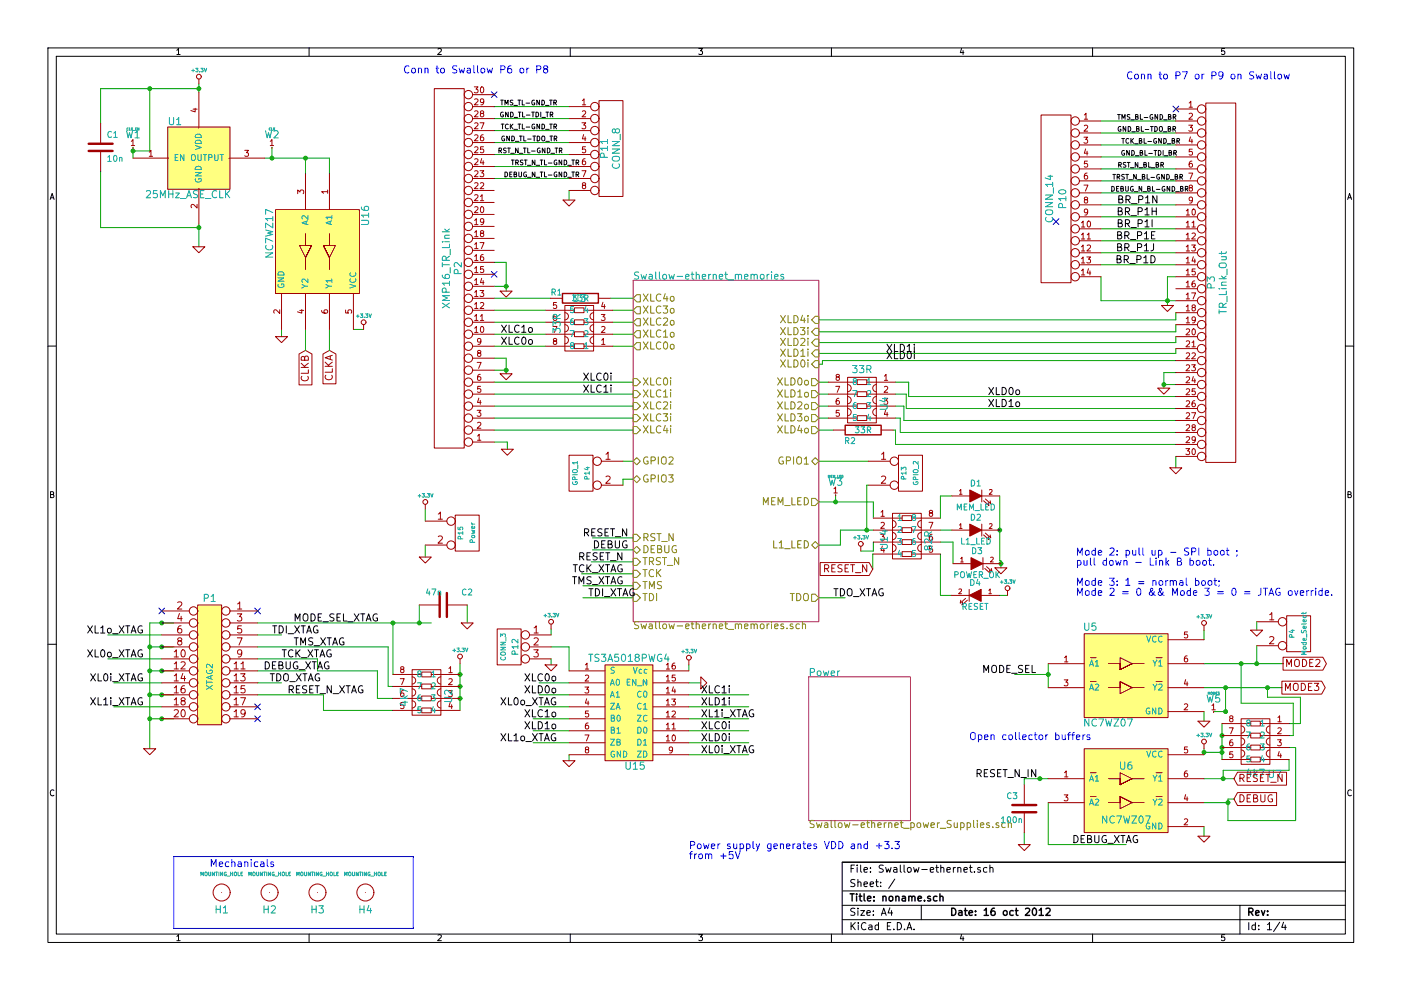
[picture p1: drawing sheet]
EESchema Schematic File Version 2  date Tue 16 Oct 2012 12:12:08 BST
LIBS:power
LIBS:device
LIBS:transistors
LIBS:conn
LIBS:linear
LIBS:regul
LIBS:74xx
LIBS:cmos4000
LIBS:adc-dac
LIBS:memory
LIBS:xilinx
LIBS:special
LIBS:microcontrollers
LIBS:dsp
LIBS:microchip
LIBS:analog_switches
LIBS:motorola
LIBS:texas
LIBS:intel
LIBS:audio
LIBS:interface
LIBS:digital-audio
LIBS:philips
LIBS:display
LIBS:cypress
LIBS:siliconi
LIBS:opto
LIBS:atmel
LIBS:contrib
LIBS:valves
LIBS:xmos_custom_library
LIBS:XS1-L1-128
LIBS:testpoints
LIBS:Swallow-ethernet-cache
EELAYER 25  0
EELAYER END
$Descr A4 11700 8267
encoding utf-8
Sheet 1 4
Title "noname.sch"
Date "16 oct 2012"
Rev ""
Comp ""
Comment1 ""
Comment2 ""
Comment3 ""
Comment4 ""
$EndDescr
Text GLabel 2750 2925 3    60   Input ~ 0
CLKA
Text GLabel 2550 2925 3    60   Input ~ 0
CLKB
Wire Wire Line
	2750 2750 2750 2925
Wire Wire Line
	3035 2750 2950 2750
Connection ~ 2550 1320
Wire Wire Line
	2210 1320 2750 1320
Wire Wire Line
	2750 1320 2750 1450
Wire Wire Line
	3550 4550 3550 4650
Connection ~ 1250 740 
Connection ~ 1110 1260
Wire Wire Line
	1110 1260 1250 1260
Wire Wire Line
	1250 1260 1250 740 
Wire Wire Line
	7250 4050 7235 4050
Wire Wire Line
	7235 4050 7235 4425
Wire Wire Line
	5285 4000 5200 4000
Wire Wire Line
	5200 4000 5200 4050
Connection ~ 7235 4425
Wire Wire Line
	4600 5250 4600 5300
Wire Wire Line
	5850 5700 5750 5700
Wire Wire Line
	4750 6350 4750 6300
Wire Wire Line
	4750 1670 4750 1590
Wire Wire Line
	4125 890  4750 890 
Wire Wire Line
	4125 1090 4750 1090
Wire Wire Line
	4750 1290 4125 1290
Wire Wire Line
	5750 5900 6250 5900
Wire Wire Line
	5750 6200 6250 6200
Wire Wire Line
	4750 5800 4500 5800
Wire Wire Line
	4750 6100 4450 6100
Wire Wire Line
	5750 6300 6250 6300
Wire Wire Line
	4750 5900 4500 5900
Wire Wire Line
	9190 1110 9815 1110
Wire Wire Line
	9190 1310 9815 1310
Wire Wire Line
	9190 1510 9815 1510
Wire Wire Line
	9190 2310 9190 2510
Wire Wire Line
	9815 1810 9190 1810
Wire Wire Line
	9815 2010 9190 2010
Wire Wire Line
	9815 2210 9190 2210
Wire Wire Line
	9190 2510 9815 2510
Connection ~ 4225 2390
Wire Wire Line
	4225 2430 4225 2190
Wire Wire Line
	4225 2190 4125 2190
Connection ~ 9745 2510
Wire Wire Line
	9815 2310 9745 2310
Wire Wire Line
	9745 2310 9745 2550
Wire Wire Line
	9815 3010 6865 3010
Wire Wire Line
	6835 2950 9815 2950
Wire Wire Line
	9815 2950 9815 2910
Wire Wire Line
	9815 2810 9815 2860
Wire Wire Line
	9815 2710 9815 2770
Wire Wire Line
	9815 2610 9815 2670
Wire Wire Line
	9715 3210 9815 3210
Connection ~ 9715 3210
Wire Wire Line
	9815 3110 9715 3110
Wire Wire Line
	9715 3110 9715 3240
Wire Wire Line
	9815 3905 9815 3810
Wire Wire Line
	7290 4625 7285 4625
Wire Wire Line
	7285 4625 7285 4750
Wire Wire Line
	7940 4970 7850 4970
Wire Wire Line
	7850 4970 7850 4625
Wire Wire Line
	7290 4425 7015 4425
Wire Wire Line
	7015 4425 7015 4550
Wire Wire Line
	7850 4325 7850 4140
Wire Wire Line
	7850 4140 7945 4140
Connection ~ 8345 4425
Wire Wire Line
	10760 6340 10760 6430
Wire Wire Line
	10760 6430 10210 6430
Wire Wire Line
	10760 6140 10795 6140
Wire Wire Line
	10795 6140 10795 5870
Wire Wire Line
	10795 5870 10360 5870
Connection ~ 10360 5540
Wire Wire Line
	10360 5870 10360 5540
Wire Wire Line
	10250 6670 10250 6850
Connection ~ 10200 6240
Connection ~ 10050 6280
Wire Wire Line
	10200 6280 10050 6280
Wire Wire Line
	2700 5800 2700 5930
Wire Wire Line
	3280 5830 3150 5830
Wire Wire Line
	3150 5830 3150 5600
Connection ~ 3840 5830
Wire Wire Line
	3840 5930 3840 5540
Connection ~ 3840 5630
Connection ~ 8680 6500
Wire Wire Line
	6955 3590 6835 3590
Wire Wire Line
	7475 3190 7585 3190
Wire Wire Line
	5115 2890 5285 2890
Wire Wire Line
	5285 2490 5095 2490
Wire Wire Line
	8750 6500 8550 6500
Wire Wire Line
	9815 2670 6835 2670
Wire Wire Line
	9815 2860 6835 2860
Wire Wire Line
	6835 3040 6865 3040
Wire Wire Line
	6865 3040 6865 3010
Wire Wire Line
	7475 3290 7565 3290
Wire Wire Line
	7565 3290 7565 3410
Wire Wire Line
	7565 3410 9815 3410
Wire Wire Line
	7475 3490 7515 3490
Wire Wire Line
	7515 3490 7515 3610
Wire Wire Line
	7515 3610 9815 3610
Wire Wire Line
	6835 3390 6915 3390
Connection ~ 10490 5540
Wire Wire Line
	10490 5540 10490 5390
Connection ~ 10230 5940
Wire Wire Line
	10130 5940 10230 5940
Connection ~ 10230 5740
Wire Wire Line
	10230 5740 10230 5950
Wire Wire Line
	10050 6020 10050 5940
Wire Wire Line
	10050 6250 10050 6300
Wire Wire Line
	8750 5740 8750 5540
Wire Wire Line
	5285 4790 4855 4790
Wire Wire Line
	5285 4590 4945 4590
Wire Wire Line
	8750 6700 8750 7050
Wire Wire Line
	8750 7050 9400 7050
Wire Wire Line
	10250 6700 10050 6700
Wire Wire Line
	6835 4990 7055 4990
Wire Wire Line
	4125 3690 4235 3690
Wire Wire Line
	4235 3690 4235 3750
Wire Wire Line
	4225 2390 4125 2390
Wire Wire Line
	4125 3090 4225 3090
Wire Wire Line
	5285 3290 4125 3290
Wire Wire Line
	5285 3490 4125 3490
Wire Wire Line
	4125 2690 4555 2690
Wire Wire Line
	5115 2690 5285 2690
Wire Wire Line
	840  1030 840  740 
Wire Wire Line
	840  740  1660 740 
Wire Wire Line
	1660 2060 1660 1870
Wire Wire Line
	1660 700  1660 770 
Wire Wire Line
	2550 5600 2150 5600
Wire Wire Line
	1350 5700 950  5700
Wire Wire Line
	1350 5500 900  5500
Wire Wire Line
	900  5300 1350 5300
Wire Wire Line
	8550 6500 8550 6550
Connection ~ 1250 5400
Connection ~ 1350 5200
Wire Wire Line
	1450 5200 1250 5200
Wire Wire Line
	1250 5200 1250 6250
Connection ~ 1250 5800
Connection ~ 1350 5600
Wire Wire Line
	1250 5600 1450 5600
Connection ~ 1350 6000
Wire Wire Line
	1450 6000 1250 6000
Wire Wire Line
	3900 5050 3900 5200
Wire Wire Line
	8550 7050 8550 6950
Wire Wire Line
	2150 5700 2350 5700
Wire Wire Line
	2150 5500 2650 5500
Wire Wire Line
	2650 5500 2650 5600
Wire Wire Line
	2350 5300 2150 5300
Wire Wire Line
	2700 5800 2150 5800
Wire Wire Line
	2650 5600 3150 5600
Wire Wire Line
	3500 5200 3500 5050
Connection ~ 3500 5200
Wire Wire Line
	1250 5800 1450 5800
Connection ~ 1350 5800
Connection ~ 1250 6000
Wire Wire Line
	1250 5400 1450 5400
Connection ~ 1350 5400
Connection ~ 1250 5600
Wire Wire Line
	1350 5900 950  5900
Connection ~ 1660 740 
Wire Wire Line
	1110 1230 1110 1320
Wire Wire Line
	840  1430 840  1900
Wire Wire Line
	840  1900 1660 1900
Connection ~ 1660 1900
Wire Wire Line
	2270 1230 2270 1320
Connection ~ 2270 1320
Wire Wire Line
	5285 2590 5115 2590
Wire Wire Line
	5285 2790 5115 2790
Wire Wire Line
	4555 2590 4125 2590
Wire Wire Line
	4555 2790 4125 2790
Wire Wire Line
	4125 3590 5285 3590
Wire Wire Line
	4125 3390 5285 3390
Wire Wire Line
	5285 3190 4125 3190
Wire Wire Line
	4225 3120 4225 2990
Wire Wire Line
	4225 2990 4125 2990
Connection ~ 4225 3090
Wire Wire Line
	5285 4990 4865 4990
Wire Wire Line
	10050 6500 10300 6500
Wire Wire Line
	10250 6670 10300 6670
Connection ~ 10250 6700
Wire Wire Line
	5285 4490 4945 4490
Wire Wire Line
	5285 4890 4865 4890
Wire Wire Line
	5285 4690 4935 4690
Wire Wire Line
	8750 5630 8470 5630
Connection ~ 8750 5630
Wire Wire Line
	10050 5340 10050 5260
Wire Wire Line
	10050 6980 10050 6900
Wire Wire Line
	10700 5740 10050 5740
Wire Wire Line
	10050 5540 10710 5540
Wire Wire Line
	10490 5260 10490 5190
Wire Wire Line
	6915 3290 6835 3290
Wire Wire Line
	6915 3490 6835 3490
Wire Wire Line
	9815 3710 7475 3710
Wire Wire Line
	7475 3710 7475 3590
Wire Wire Line
	9815 3510 7545 3510
Wire Wire Line
	7545 3510 7545 3390
Wire Wire Line
	7545 3390 7475 3390
Wire Wire Line
	9815 3310 7585 3310
Wire Wire Line
	7585 3310 7585 3190
Wire Wire Line
	9815 2770 6835 2770
Wire Wire Line
	7015 4550 6835 4550
Wire Wire Line
	4595 2490 4125 2490
Wire Wire Line
	6915 3190 6835 3190
Wire Wire Line
	7475 3590 7455 3590
Wire Wire Line
	4555 2890 4125 2890
Connection ~ 3840 5730
Wire Wire Line
	2150 5400 3240 5400
Wire Wire Line
	3240 5400 3240 5730
Wire Wire Line
	3240 5730 3280 5730
Wire Wire Line
	3280 5630 3280 5200
Connection ~ 3280 5200
Wire Wire Line
	2150 5200 3600 5200
Wire Wire Line
	2700 5930 3280 5930
Connection ~ 10200 6280
Wire Wire Line
	10200 6040 10200 6340
Connection ~ 10200 6140
Wire Wire Line
	10210 6430 10210 6500
Connection ~ 10210 6500
Wire Wire Line
	10580 5740 10580 5820
Connection ~ 10580 5740
Wire Wire Line
	6975 4130 6975 4190
Connection ~ 6975 4190
Wire Wire Line
	10760 6040 10855 6040
Wire Wire Line
	10855 6040 10855 5820
Wire Wire Line
	10855 5820 10580 5820
Wire Wire Line
	10250 6850 10815 6850
Wire Wire Line
	10815 6850 10815 6240
Wire Wire Line
	10815 6240 10760 6240
Wire Wire Line
	7945 4425 7850 4425
Wire Wire Line
	6835 4190 7290 4190
Wire Wire Line
	7290 4190 7290 4325
Wire Wire Line
	7955 4705 7955 4525
Wire Wire Line
	7955 4525 7850 4525
Wire Wire Line
	8410 4970 8340 4970
Wire Wire Line
	7185 4600 7290 4600
Wire Wire Line
	7290 4600 7290 4525
Wire Wire Line
	8345 4140 8345 4680
Wire Wire Line
	8345 4680 8355 4680
Wire Wire Line
	8355 4680 8355 4740
Connection ~ 8355 4705
Wire Wire Line
	9190 2110 9815 2110
Wire Wire Line
	9190 1910 9815 1910
Wire Wire Line
	9190 1710 9815 1710
Wire Wire Line
	9190 1610 9815 1610
Wire Wire Line
	9190 1410 9815 1410
Wire Wire Line
	9190 1210 9815 1210
Wire Wire Line
	9190 1010 9815 1010
Wire Wire Line
	4750 6200 4450 6200
Wire Wire Line
	5750 6000 6250 6000
Wire Wire Line
	4750 6000 4450 6000
Wire Wire Line
	4750 5700 4500 5700
Wire Wire Line
	5750 6100 6250 6100
Wire Wire Line
	5750 5800 6250 5800
Wire Wire Line
	4750 1390 4125 1390
Wire Wire Line
	4750 1190 4125 1190
Wire Wire Line
	4750 990  4125 990 
Wire Wire Line
	4750 1490 4125 1490
Wire Wire Line
	5750 5550 5750 5600
Wire Wire Line
	4600 5550 4600 5500
Wire Wire Line
	4600 5400 4750 5400
Wire Wire Line
	4750 5400 4750 5600
Wire Wire Line
	5200 3850 5285 3850
Wire Wire Line
	6835 3850 7250 3850
Wire Notes Line
	1450 7750 1450 7150
Wire Notes Line
	1450 7750 3450 7750
Wire Notes Line
	3450 7750 3450 7150
Wire Notes Line
	3450 7150 1450 7150
Wire Wire Line
	3550 4250 3550 4350
Wire Wire Line
	2550 1320 2550 1450
Wire Wire Line
	2350 2810 2350 2750
Wire Wire Line
	2550 2750 2550 2925
$Comp
L +3.3V #PWR01
U 1 1
P 3035 2750
F 0 "#PWR01" H 3035 2710 30  0001 C CNN
F 1 "+3.3V" H 3035 2860 30  0000 C CNN
	1    3035 2750
	1    0    0    -1  
$EndComp
$Comp
L GND #PWR02
U 1 1
P 2350 2810
F 0 "#PWR02" H 2350 2810 30  0001 C CNN
F 1 "GND" H 2350 2740 30  0001 C CNN
	1    2350 2810
	1    0    0    -1  
$EndComp
$Comp
L NC7WZ17 U16
U 1 1
P 2650 2100
F 0 "U16" H 2350 2500 60  0000 C CNN
F 1 "NC7WZ17" H 2500 1700 60  0000 C CNN
	1    2650 2100
	0    1    1    0   
$EndComp
$Comp
L +3.3V #PWR03
U 1 1
P 3550 4250
F 0 "#PWR03" H 3550 4210 30  0001 C CNN
F 1 "+3.3V" H 3550 4360 30  0000 C CNN
	1    3550 4250
	1    0    0    -1  
$EndComp
$Comp
L GND #PWR04
U 1 1
P 3550 4650
F 0 "#PWR04" H 3550 4650 30  0001 C CNN
F 1 "GND" H 3550 4580 30  0001 C CNN
	1    3550 4650
	1    0    0    -1  
$EndComp
$Comp
L CONN_2 P15
U 1 1
P 3900 4450
F 0 "P15" V 3850 4450 40  0000 C CNN
F 1 "Power" V 3950 4450 40  0000 C CNN
	1    3900 4450
	1    0    0    -1  
$EndComp
Text Notes 1750 7250 0    60   ~ 0
Mechanicals
$Comp
L MOUNTING_HOLE H4
U 1 1
P 3050 7450
F 0 "H4" H 3050 7300 60  0000 C CNN
F 1 "MOUNTING_HOLE" H 3050 7600 30  0000 C CNN
	1    3050 7450
	1    0    0    -1  
$EndComp
$Comp
L MOUNTING_HOLE H3
U 1 1
P 2650 7450
F 0 "H3" H 2650 7300 60  0000 C CNN
F 1 "MOUNTING_HOLE" H 2650 7600 30  0000 C CNN
	1    2650 7450
	1    0    0    -1  
$EndComp
$Comp
L MOUNTING_HOLE H2
U 1 1
P 2250 7450
F 0 "H2" H 2250 7300 60  0000 C CNN
F 1 "MOUNTING_HOLE" H 2250 7600 30  0000 C CNN
	1    2250 7450
	1    0    0    -1  
$EndComp
$Comp
L MOUNTING_HOLE H1
U 1 1
P 1850 7450
F 0 "H1" H 1850 7300 60  0000 C CNN
F 1 "MOUNTING_HOLE" H 1850 7600 30  0000 C CNN
	1    1850 7450
	1    0    0    -1  
$EndComp
$Sheet
S 5285 2340 1550 2850
U 4F5A2605
F0 "Swallow-ethernet_memories" 60
F1 "Swallow-ethernet_memories.sch" 60
F2 "TDO" O R 6835 4990 60 
F3 "TDI" I L 5285 4990 60 
F4 "TMS" I L 5285 4890 60 
F5 "TCK" I L 5285 4790 60 
F6 "TRST_N" I L 5285 4690 60 
F7 "DEBUG" B L 5285 4590 60 
F8 "RST_N" I L 5285 4490 60 
F9 "XLD0o" O R 6835 3190 60 
F10 "XLD1o" O R 6835 3290 60 
F11 "XLD2o" O R 6835 3390 60 
F12 "XLD3o" O R 6835 3490 60 
F13 "XLD4o" O R 6835 3590 60 
F14 "XLD4i" I R 6835 2670 60 
F15 "XLD3i" I R 6835 2770 60 
F16 "XLD2i" I R 6835 2860 60 
F17 "XLD1i" I R 6835 2950 60 
F18 "XLD0i" I R 6835 3040 60 
F19 "GPIO2" B L 5285 3850 60 
F20 "GPIO1" B R 6835 3850 60 
F21 "XLC0o" O L 5285 2890 60 
F22 "XLC1o" O L 5285 2790 60 
F23 "XLC2o" O L 5285 2690 60 
F24 "XLC3o" O L 5285 2590 60 
F25 "XLC4o" O L 5285 2490 60 
F26 "XLC4i" I L 5285 3590 60 
F27 "XLC3i" I L 5285 3490 60 
F28 "XLC2i" I L 5285 3390 60 
F29 "XLC1i" I L 5285 3290 60 
F30 "XLC0i" I L 5285 3190 60 
F31 "MEM_LED" O R 6835 4190 60 
F32 "GPIO3" B L 5285 4000 60 
F33 "L1_LED" B R 6835 4550 60 
$EndSheet
$Comp
L CONN_2 P14
U 1 1
P 4850 3950
F 0 "P14" V 4800 3950 40  0000 C CNN
F 1 "GPIO_1" V 4900 3950 40  0000 C CNN
	1    4850 3950
	-1   0    0    -1  
$EndComp
$Comp
L CONN_2 P13
U 1 1
P 7600 3950
F 0 "P13" V 7550 3950 40  0000 C CNN
F 1 "GPIO_2" V 7650 3950 40  0000 C CNN
	1    7600 3950
	1    0    0    -1  
$EndComp
$Sheet
S 6750 5650 850  1200
U 4ED15E7E
F0 "Power" 60
F1 "Swallow-ethernet_power_Supplies.sch" 60
$EndSheet
Text Label 4205 1490 0    40   ~ 0
DEBUG_N_TL-GND_TR
Text Label 4180 1190 0    40   ~ 0
GND_TL-TDO_TR
Text Label 4180 1090 0    40   ~ 0
TCK_TL-GND_TR
Text Label 4170 990  0    40   ~ 0
GND_TL-TDI_TR
Text Label 4175 890  0    40   ~ 0
TMS_TL-GND_TR
$Comp
L +3.3V #PWR05
U 1 1
P 4600 5250
F 0 "#PWR05" H 4600 5210 30  0001 C CNN
F 1 "+3.3V" H 4600 5360 30  0000 C CNN
	1    4600 5250
	1    0    0    -1  
$EndComp
$Comp
L GND #PWR06
U 1 1
P 4600 5550
F 0 "#PWR06" H 4600 5550 30  0001 C CNN
F 1 "GND" H 4600 5480 30  0001 C CNN
	1    4600 5550
	1    0    0    -1  
$EndComp
$Comp
L CONN_3 P12
U 1 1
P 4250 5400
F 0 "P12" V 4200 5400 50  0000 C CNN
F 1 "CONN_3" V 4300 5400 40  0000 C CNN
	1    4250 5400
	-1   0    0    -1  
$EndComp
$Comp
L GND #PWR07
U 1 1
P 5850 5700
F 0 "#PWR07" H 5850 5700 30  0001 C CNN
F 1 "GND" H 5850 5630 30  0001 C CNN
	1    5850 5700
	0    -1   -1   0   
$EndComp
$Comp
L +3.3V #PWR08
U 1 1
P 5750 5550
F 0 "#PWR08" H 5750 5510 30  0001 C CNN
F 1 "+3.3V" H 5750 5660 30  0000 C CNN
	1    5750 5550
	1    0    0    -1  
$EndComp
$Comp
L GND #PWR09
U 1 1
P 4750 6350
F 0 "#PWR09" H 4750 6350 30  0001 C CNN
F 1 "GND" H 4750 6280 30  0001 C CNN
	1    4750 6350
	1    0    0    -1  
$EndComp
$Comp
L GND #PWR010
U 1 1
P 4750 1670
F 0 "#PWR010" H 4750 1670 30  0001 C CNN
F 1 "GND" H 4750 1600 30  0001 C CNN
	1    4750 1670
	1    0    0    -1  
$EndComp
$Comp
L CONN_8 P11
U 1 1
P 5100 1240
F 0 "P11" V 5050 1240 60  0000 C CNN
F 1 "CONN_8" V 5150 1240 60  0000 C CNN
	1    5100 1240
	1    0    0    -1  
$EndComp
Text Label 5850 5800 0    60   ~ 0
XLC1i
Text Label 5850 5900 0    60   ~ 0
XLD1i
Text Label 5850 6200 0    60   ~ 0
XLD0i
Text Label 5850 6100 0    60   ~ 0
XLC0i
Text Label 4650 5800 2    60   ~ 0
XLD0o
Text Label 4650 5700 2    60   ~ 0
XLC0o
Text Label 4650 6100 2    60   ~ 0
XLD1o
Text Label 4650 6000 2    60   ~ 0
XLC1o
Text Label 5850 6300 0    60   ~ 0
XL0i_XTAG
Text Label 5850 6000 0    60   ~ 0
XL1i_XTAG
Text Label 4650 6200 2    60   ~ 0
XL1o_XTAG
Text Label 4650 5900 2    60   ~ 0
XL0o_XTAG
$Comp
L 74LCX257 U15
U 1 1
P 5300 5950
F 0 "U15" H 5300 5500 60  0000 C CNN
F 1 "TS3A5018PWG4" H 5250 6400 60  0000 C CNN
	1    5300 5950
	1    0    0    -1  
$EndComp
NoConn ~ 8815 1850
Text Label 9270 1610 0    40   ~ 0
DEBUG_N_BL-GND_BR
Text Label 9355 1310 0    40   ~ 0
GND_BL-TDI_BR
Text Label 9360 1210 0    40   ~ 0
TCK_BL-GND_BR
Text Label 9325 1110 0    40   ~ 0
GND_BL-TDO_BR
Text Label 9325 1010 0    40   ~ 0
TMS_BL-GND_BR
$Comp
L CONN_14 P10
U 1 1
P 8840 1660
F 0 "P10" V 8810 1660 60  0000 C CNN
F 1 "CONN_14" V 8920 1660 60  0000 C CNN
	1    8840 1660
	-1   0    0    -1  
$EndComp
Text Label 9325 1710 0    60   ~ 0
BR_P1N
Text Label 9320 1810 0    60   ~ 0
BR_P1H
Text Label 9320 1910 0    60   ~ 0
BR_P1I
Text Label 9315 2010 0    60   ~ 0
BR_P1E
Text Label 9315 2110 0    60   ~ 0
BR_P1J
Text Label 9310 2210 0    60   ~ 0
BR_P1D
Text Notes 3365 625  0    60   ~ 0
Conn to Swallow P6 or P8
NoConn ~ 4125 790 
NoConn ~ 4125 2290
Text Notes 9400 675  0    60   ~ 0
Conn to P7 or P9 on Swallow
NoConn ~ 9815 910 
$Comp
L GND #PWR011
U 1 1
P 9745 2550
F 0 "#PWR011" H 9745 2550 30  0001 C CNN
F 1 "GND" H 9745 2480 30  0001 C CNN
	1    9745 2550
	1    0    0    -1  
$EndComp
$Comp
L CONN_30 P3
U 1 1
P 10165 2360
F 0 "P3" V 10116 2360 60  0000 C CNN
F 1 "TR_Link_Out" V 10215 2360 60  0000 C CNN
F 2 "FFC5-xx-R-L-Tx" V 10315 2360 60  0001 C CNN
	1    10165 2360
	1    0    0    -1  
$EndComp
$Comp
L GND #PWR012
U 1 1
P 9815 3905
F 0 "#PWR012" H 9815 3905 30  0001 C CNN
F 1 "GND" H 9815 3835 30  0001 C CNN
	1    9815 3905
	1    0    0    -1  
$EndComp
$Comp
L +3.3V #PWR013
U 1 1
P 7185 4600
F 0 "#PWR013" H 7185 4560 30  0001 C CNN
F 1 "+3.3V" H 7185 4710 30  0000 C CNN
	1    7185 4600
	1    0    0    -1  
$EndComp
Text GLabel 7285 4750 0    60   Input ~ 0
RESET_N
$Comp
L +3.3V #PWR014
U 1 1
P 8410 4970
F 0 "#PWR014" H 8410 4930 30  0001 C CNN
F 1 "+3.3V" H 8410 5080 30  0000 C CNN
	1    8410 4970
	1    0    0    -1  
$EndComp
$Comp
L LED D4
U 1 1
P 8140 4970
F 0 "D4" H 8140 5070 50  0000 C CNN
F 1 "RESET" H 8140 4870 50  0000 C CNN
F 2 "X_LED-0603" H 8140 4970 50  0001 C CNN
	1    8140 4970
	-1   0    0    -1  
$EndComp
$Comp
L LED D3
U 1 1
P 8155 4705
F 0 "D3" H 8155 4805 50  0000 C CNN
F 1 "POWER_OK" H 8155 4605 50  0000 C CNN
F 2 "X_LED-0603" H 8155 4705 50  0001 C CNN
	1    8155 4705
	1    0    0    -1  
$EndComp
$Comp
L GND #PWR015
U 1 1
P 8355 4740
F 0 "#PWR015" H 8355 4740 30  0001 C CNN
F 1 "GND" H 8355 4670 30  0001 C CNN
	1    8355 4740
	1    0    0    -1  
$EndComp
$Comp
L YC124 U14
U 1 1
P 7570 4475
F 0 "U14" H 7600 4285 60  0000 C CNN
F 1 "82R" H 7610 4655 60  0000 C CNN
	1    7570 4475
	0    1    1    0   
$EndComp
$Comp
L YC124 U7
U 1 1
P 10480 6190
F 0 "U7" V 10760 6030 60  0000 C CNN
F 1 "4k7" V 10750 6190 60  0000 C CNN
F 2 "YC124-JR" V 10850 6190 60  0001 C CNN
	1    10480 6190
	0    -1   1    0   
$EndComp
Text Label 8245 3410 0    60   ~ 0
XLD1o
Text Label 8245 3310 0    60   ~ 0
XLD0o
Text Label 7395 3010 0    60   ~ 0
XLD0i
Text Label 7395 2950 0    60   ~ 0
XLD1i
$Comp
L TESTPOINT W3
U 1 1
P 6975 3980
F 0 "W3" H 6975 3930 60  0000 C CNN
F 1 "MEM_LED" H 6975 3980 20  0000 C CNN
F 2 "TestPad-1mm" H 6975 4080 20  0001 C CNN
	1    6975 3980
	1    0    0    -1  
$EndComp
$Comp
L YC124 U2
U 1 1
P 3560 5780
F 0 "U2" H 3590 5590 60  0000 C CNN
F 1 "4k7" H 3600 5960 60  0000 C CNN
F 2 "YC124-JR" H 3600 6060 60  0001 C CNN
	1    3560 5780
	0    -1   1    0   
$EndComp
$Comp
L LED D2
U 1 1
P 8145 4425
F 0 "D2" H 8145 4525 50  0000 C CNN
F 1 "L1_LED" H 8145 4325 50  0000 C CNN
F 2 "X_LED-0603" H 8145 4425 50  0001 C CNN
	1    8145 4425
	1    0    0    -1  
$EndComp
Text Label 8660 6500 2    60   ~ 0
RESET_N_IN
Text Label 4455 2790 2    60   ~ 0
XLC1o
Text Label 4455 2890 2    60   ~ 0
XLC0o
Text Label 5115 3290 2    60   ~ 0
XLC1i
Text Label 5115 3190 2    60   ~ 0
XLC0i
$Comp
L LED D1
U 1 1
P 8145 4140
F 0 "D1" H 8145 4240 50  0000 C CNN
F 1 "MEM_LED" H 8145 4040 50  0000 C CNN
F 2 "X_LED-0603" H 8145 4140 50  0001 C CNN
	1    8145 4140
	1    0    0    -1  
$EndComp
$Comp
L GND #PWR016
U 1 1
P 9715 3240
F 0 "#PWR016" H 9715 3240 30  0001 C CNN
F 1 "GND" H 9715 3170 30  0001 C CNN
	1    9715 3240
	1    0    0    -1  
$EndComp
$Comp
L GND #PWR017
U 1 1
P 10490 5260
F 0 "#PWR017" H 10490 5260 30  0001 C CNN
F 1 "GND" H 10490 5190 30  0001 C CNN
	1    10490 5260
	1    0    0    -1  
$EndComp
$Comp
L CONN_2 P4
U 1 1
P 10840 5290
F 0 "P4" V 10790 5290 40  0000 C CNN
F 1 "Mode_Select" V 10890 5290 40  0000 C CNN
F 2 "SIL-2" V 10990 5290 40  0001 C CNN
	1    10840 5290
	1    0    0    -1  
$EndComp
$Comp
L TESTPOINT W5
U 1 1
P 10130 5790
F 0 "W5" H 10130 5740 60  0000 C CNN
F 1 "MODE3" H 10130 5790 20  0000 C CNN
F 2 "TestPad-1mm" H 10130 5890 20  0001 C CNN
	1    10130 5790
	1    0    0    -1  
$EndComp
$Comp
L GND #PWR018
U 1 1
P 10050 6020
F 0 "#PWR018" H 10050 6020 30  0001 C CNN
F 1 "GND" H 10050 5950 30  0001 C CNN
	1    10050 6020
	1    0    0    -1  
$EndComp
$Comp
L GND #PWR019
U 1 1
P 10050 6980
F 0 "#PWR019" H 10050 6980 30  0001 C CNN
F 1 "GND" H 10050 6910 30  0001 C CNN
	1    10050 6980
	1    0    0    -1  
$EndComp
$Comp
L +3.3V #PWR020
U 1 1
P 10050 5260
F 0 "#PWR020" H 10050 5220 30  0001 C CNN
F 1 "+3.3V" H 10050 5370 30  0000 C CNN
	1    10050 5260
	1    0    0    -1  
$EndComp
Text Label 8650 5630 2    60   ~ 0
MODE_SEL
$Comp
L NC7WZ07 U5
U 1 1
P 9400 5640
F 0 "U5" H 9100 6040 60  0000 C CNN
F 1 "NC7WZ07" H 9250 5240 60  0000 C CNN
F 2 "SC70-6" H 9250 5340 60  0001 C CNN
	1    9400 5640
	1    0    0    -1  
$EndComp
Text Label 2270 5300 0    60   ~ 0
TDI_XTAG
Text Label 5205 4690 2    60   ~ 0
RESET_N
Text Label 5205 4890 2    60   ~ 0
TMS_XTAG
Text Label 5205 4790 2    60   ~ 0
TCK_XTAG
Text Label 5245 4590 2    60   ~ 0
DEBUG
Text Label 5245 4490 2    60   ~ 0
RESET_N
Text Label 9285 1510 0    40   ~ 0
TRST_N_BL-GND_BR
Text Label 9720 1410 2    40   ~ 0
RST_N_BL_BR
Text Label 4910 4990 0    60   ~ 0
TDI_XTAG
Text Label 6955 4990 0    60   ~ 0
TDO_XTAG
Text Label 4265 1390 0    40   ~ 0
TRST_N_TL-GND_TR
Text Label 4155 1290 0    40   ~ 0
RST_N_TL-GND_TR
$Comp
L GND #PWR021
U 1 1
P 4235 3750
F 0 "#PWR021" H 4235 3750 30  0001 C CNN
F 1 "GND" H 4235 3680 30  0001 C CNN
	1    4235 3750
	1    0    0    -1  
$EndComp
$Comp
L GND #PWR022
U 1 1
P 4225 2430
F 0 "#PWR022" H 4225 2430 30  0001 C CNN
F 1 "GND" H 4225 2360 30  0001 C CNN
	1    4225 2430
	1    0    0    -1  
$EndComp
$Comp
L GND #PWR023
U 1 1
P 4225 3120
F 0 "#PWR023" H 4225 3120 30  0001 C CNN
F 1 "GND" H 4225 3050 30  0001 C CNN
	1    4225 3120
	1    0    0    -1  
$EndComp
$Comp
L YC124 U4
U 1 1
P 7195 3340
F 0 "U4" H 7225 3150 60  0000 C CNN
F 1 "33R" V 6945 3340 60  0000 C CNN
F 2 "YC124-JR" V 7045 3340 60  0001 C CNN
	1    7195 3340
	0    -1   1    0   
$EndComp
$Comp
L R R2
U 1 1
P 7205 3590
F 0 "R2" V 7115 3700 50  0000 C CNN
F 1 "33R" V 7205 3590 50  0000 C CNN
F 2 "SM0402" V 7305 3590 50  0001 C CNN
	1    7205 3590
	0    -1   -1   0   
$EndComp
$Comp
L R R1
U 1 1
P 4845 2490
F 0 "R1" V 4895 2690 50  0000 C CNN
F 1 "33R" V 4845 2490 50  0000 C CNN
F 2 "SM0402" V 4945 2490 50  0001 C CNN
	1    4845 2490
	0    -1   -1   0   
$EndComp
$Comp
L YC124 U3
U 1 1
P 4835 2740
F 0 "U3" V 5085 2740 60  0000 C CNN
F 1 "33R" H 4875 2920 60  0000 C CNN
F 2 "YC124-JR" H 4875 3020 60  0001 C CNN
	1    4835 2740
	0    -1   -1   0   
$EndComp
$Comp
L CONN_30 P2
U 1 1
P 3775 2240
F 0 "P2" V 3726 2240 60  0000 C CNN
F 1 "XMP16_TR_Link" V 3825 2240 60  0000 C CNN
F 2 "FFC5-xx-R-L-Tx" V 3925 2240 60  0001 C CNN
	1    3775 2240
	-1   0    0    1   
$EndComp
Text Notes 8980 4650 0    60   ~ 0
Mode 2: pull up - SPI boot ;\npull down - Link B boot.\n\nMode 3: 1 = normal boot; \nMode 2 = 0 && Mode 3 = 0 = JTAG override.
Text GLabel 10710 5540 2    60   Output ~ 0
MODE2
Text GLabel 10700 5740 2    60   Output ~ 0
MODE3
$Comp
L TESTPOINT W2
U 1 1
P 2270 1080
F 0 "W2" H 2270 1030 60  0000 C CNN
F 1 "CLK" H 2270 1080 20  0000 C CNN
F 2 "TestPad-1mm" H 2270 1180 20  0001 C CNN
	1    2270 1080
	1    0    0    -1  
$EndComp
$Comp
L TESTPOINT W1
U 1 1
P 1110 1080
F 0 "W1" H 1110 1030 60  0000 C CNN
F 1 "CLK_EN" H 1110 1080 20  0000 C CNN
F 2 "TestPad-1mm" H 1110 1180 20  0001 C CNN
	1    1110 1080
	1    0    0    -1  
$EndComp
$Comp
L ASE_CLK U1
U 1 1
P 1660 1320
F 0 "U1" H 1460 1620 60  0000 C CNN
F 1 "25MHz_ASE_CLK" H 1570 1010 60  0000 C CNN
F 2 "ASEseries" H 1570 1110 60  0001 C CNN
	1    1660 1320
	1    0    0    -1  
$EndComp
$Comp
L GND #PWR024
U 1 1
P 1660 2060
F 0 "#PWR024" H 1660 2060 30  0001 C CNN
F 1 "GND" H 1660 1990 30  0001 C CNN
	1    1660 2060
	1    0    0    -1  
$EndComp
$Comp
L +3.3V #PWR025
U 1 1
P 1660 700
F 0 "#PWR025" H 1660 660 30  0001 C CNN
F 1 "+3.3V" H 1660 810 30  0000 C CNN
	1    1660 700 
	1    0    0    -1  
$EndComp
Text Label 8950 7050 0    60   ~ 0
DEBUG_XTAG
Text Label 2200 5600 0    60   ~ 0
DEBUG_XTAG
Text GLabel 10300 6670 2    60   Input ~ 0
DEBUG
Text Label 1200 5700 2    60   ~ 0
XL0i_XTAG
Text Label 1200 5900 2    60   ~ 0
XL1i_XTAG
Text Label 1200 5500 2    60   ~ 0
XL0o_XTAG
Text Label 1200 5300 2    60   ~ 0
XL1o_XTAG
$Comp
L +3.3V #PWR026
U 1 1
P 10050 6250
F 0 "#PWR026" H 10050 6210 30  0001 C CNN
F 1 "+3.3V" H 10050 6360 30  0000 C CNN
	1    10050 6250
	1    0    0    -1  
$EndComp
Text Notes 8090 6190 0    60   ~ 0
Open collector buffers
Text GLabel 10300 6500 2    60   Input ~ 0
RESET_N
$Comp
L NC7WZ07 U6
U 1 1
P 9400 6600
F 0 "U6" H 9400 6800 60  0000 C CNN
F 1 "NC7WZ07" H 9400 6350 60  0000 C CNN
F 2 "SC70-6" H 9400 6600 60  0001 C CNN
	1    9400 6600
	1    0    0    -1  
$EndComp
Text Notes 5750 7100 0    60   ~ 0
Power supply generates VDD and +3.3\nfrom +5V
NoConn ~ 2150 5100
NoConn ~ 2150 6000
NoConn ~ 2150 5900
NoConn ~ 1350 5100
$Comp
L GND #PWR027
U 1 1
P 3900 5200
F 0 "#PWR027" H 3900 5200 30  0001 C CNN
F 1 "GND" H 3900 5130 30  0001 C CNN
	1    3900 5200
	1    0    0    -1  
$EndComp
$Comp
L C C2
U 1 1
P 3700 5050
F 0 "C2" V 3600 5200 50  0000 L CNN
F 1 "47n" V 3600 4900 50  0000 L CNN
F 2 "SM0603" H 3700 5050 60  0001 C CNN
	1    3700 5050
	0    1    1    0   
$EndComp
$Comp
L GND #PWR028
U 1 1
P 8550 7050
F 0 "#PWR028" H 8550 7050 30  0001 C CNN
F 1 "GND" H 8550 6980 30  0001 C CNN
	1    8550 7050
	1    0    0    -1  
$EndComp
$Comp
L C C3
U 1 1
P 8550 6750
F 0 "C3" H 8400 6850 50  0000 L CNN
F 1 "100n" H 8350 6650 50  0000 L CNN
F 2 "SM0603" H 8550 6750 60  0001 C CNN
	1    8550 6750
	1    0    0    -1  
$EndComp
Text Label 2250 5700 0    60   ~ 0
TDO_XTAG
Text Label 2400 5800 0    60   ~ 0
RESET_N_XTAG
Text Label 2350 5500 0    60   ~ 0
TCK_XTAG
Text Label 2450 5400 0    60   ~ 0
TMS_XTAG
Text Label 2450 5200 0    60   ~ 0
MODE_SEL_XTAG
$Comp
L +3.3V #PWR029
U 1 1
P 3840 5540
F 0 "#PWR029" H 3840 5500 30  0001 C CNN
F 1 "+3.3V" H 3840 5650 30  0000 C CNN
	1    3840 5540
	1    0    0    -1  
$EndComp
$Comp
L GND #PWR030
U 1 1
P 1250 6250
F 0 "#PWR030" H 1250 6250 30  0001 C CNN
F 1 "GND" H 1250 6180 30  0001 C CNN
	1    1250 6250
	1    0    0    -1  
$EndComp
$Comp
L CONN_10X2 P1
U 1 1
P 1750 5550
F 0 "P1" H 1750 6100 60  0000 C CNN
F 1 "XTAG2" V 1750 5450 50  0000 C CNN
F 2 "pin_array_10x2" H 1750 5550 60  0001 C CNN
	1    1750 5550
	-1   0    0    -1  
$EndComp
$Comp
L C C1
U 1 1
P 840 1230
F 0 "C1" H 890 1330 50  0000 L CNN
F 1 "10n" H 890 1130 50  0000 L CNN
F 2 "SM0402" H 840 1230 60  0001 C CNN
	1    840  1230
	1    0    0    -1  
$EndComp
$EndSCHEMATC
